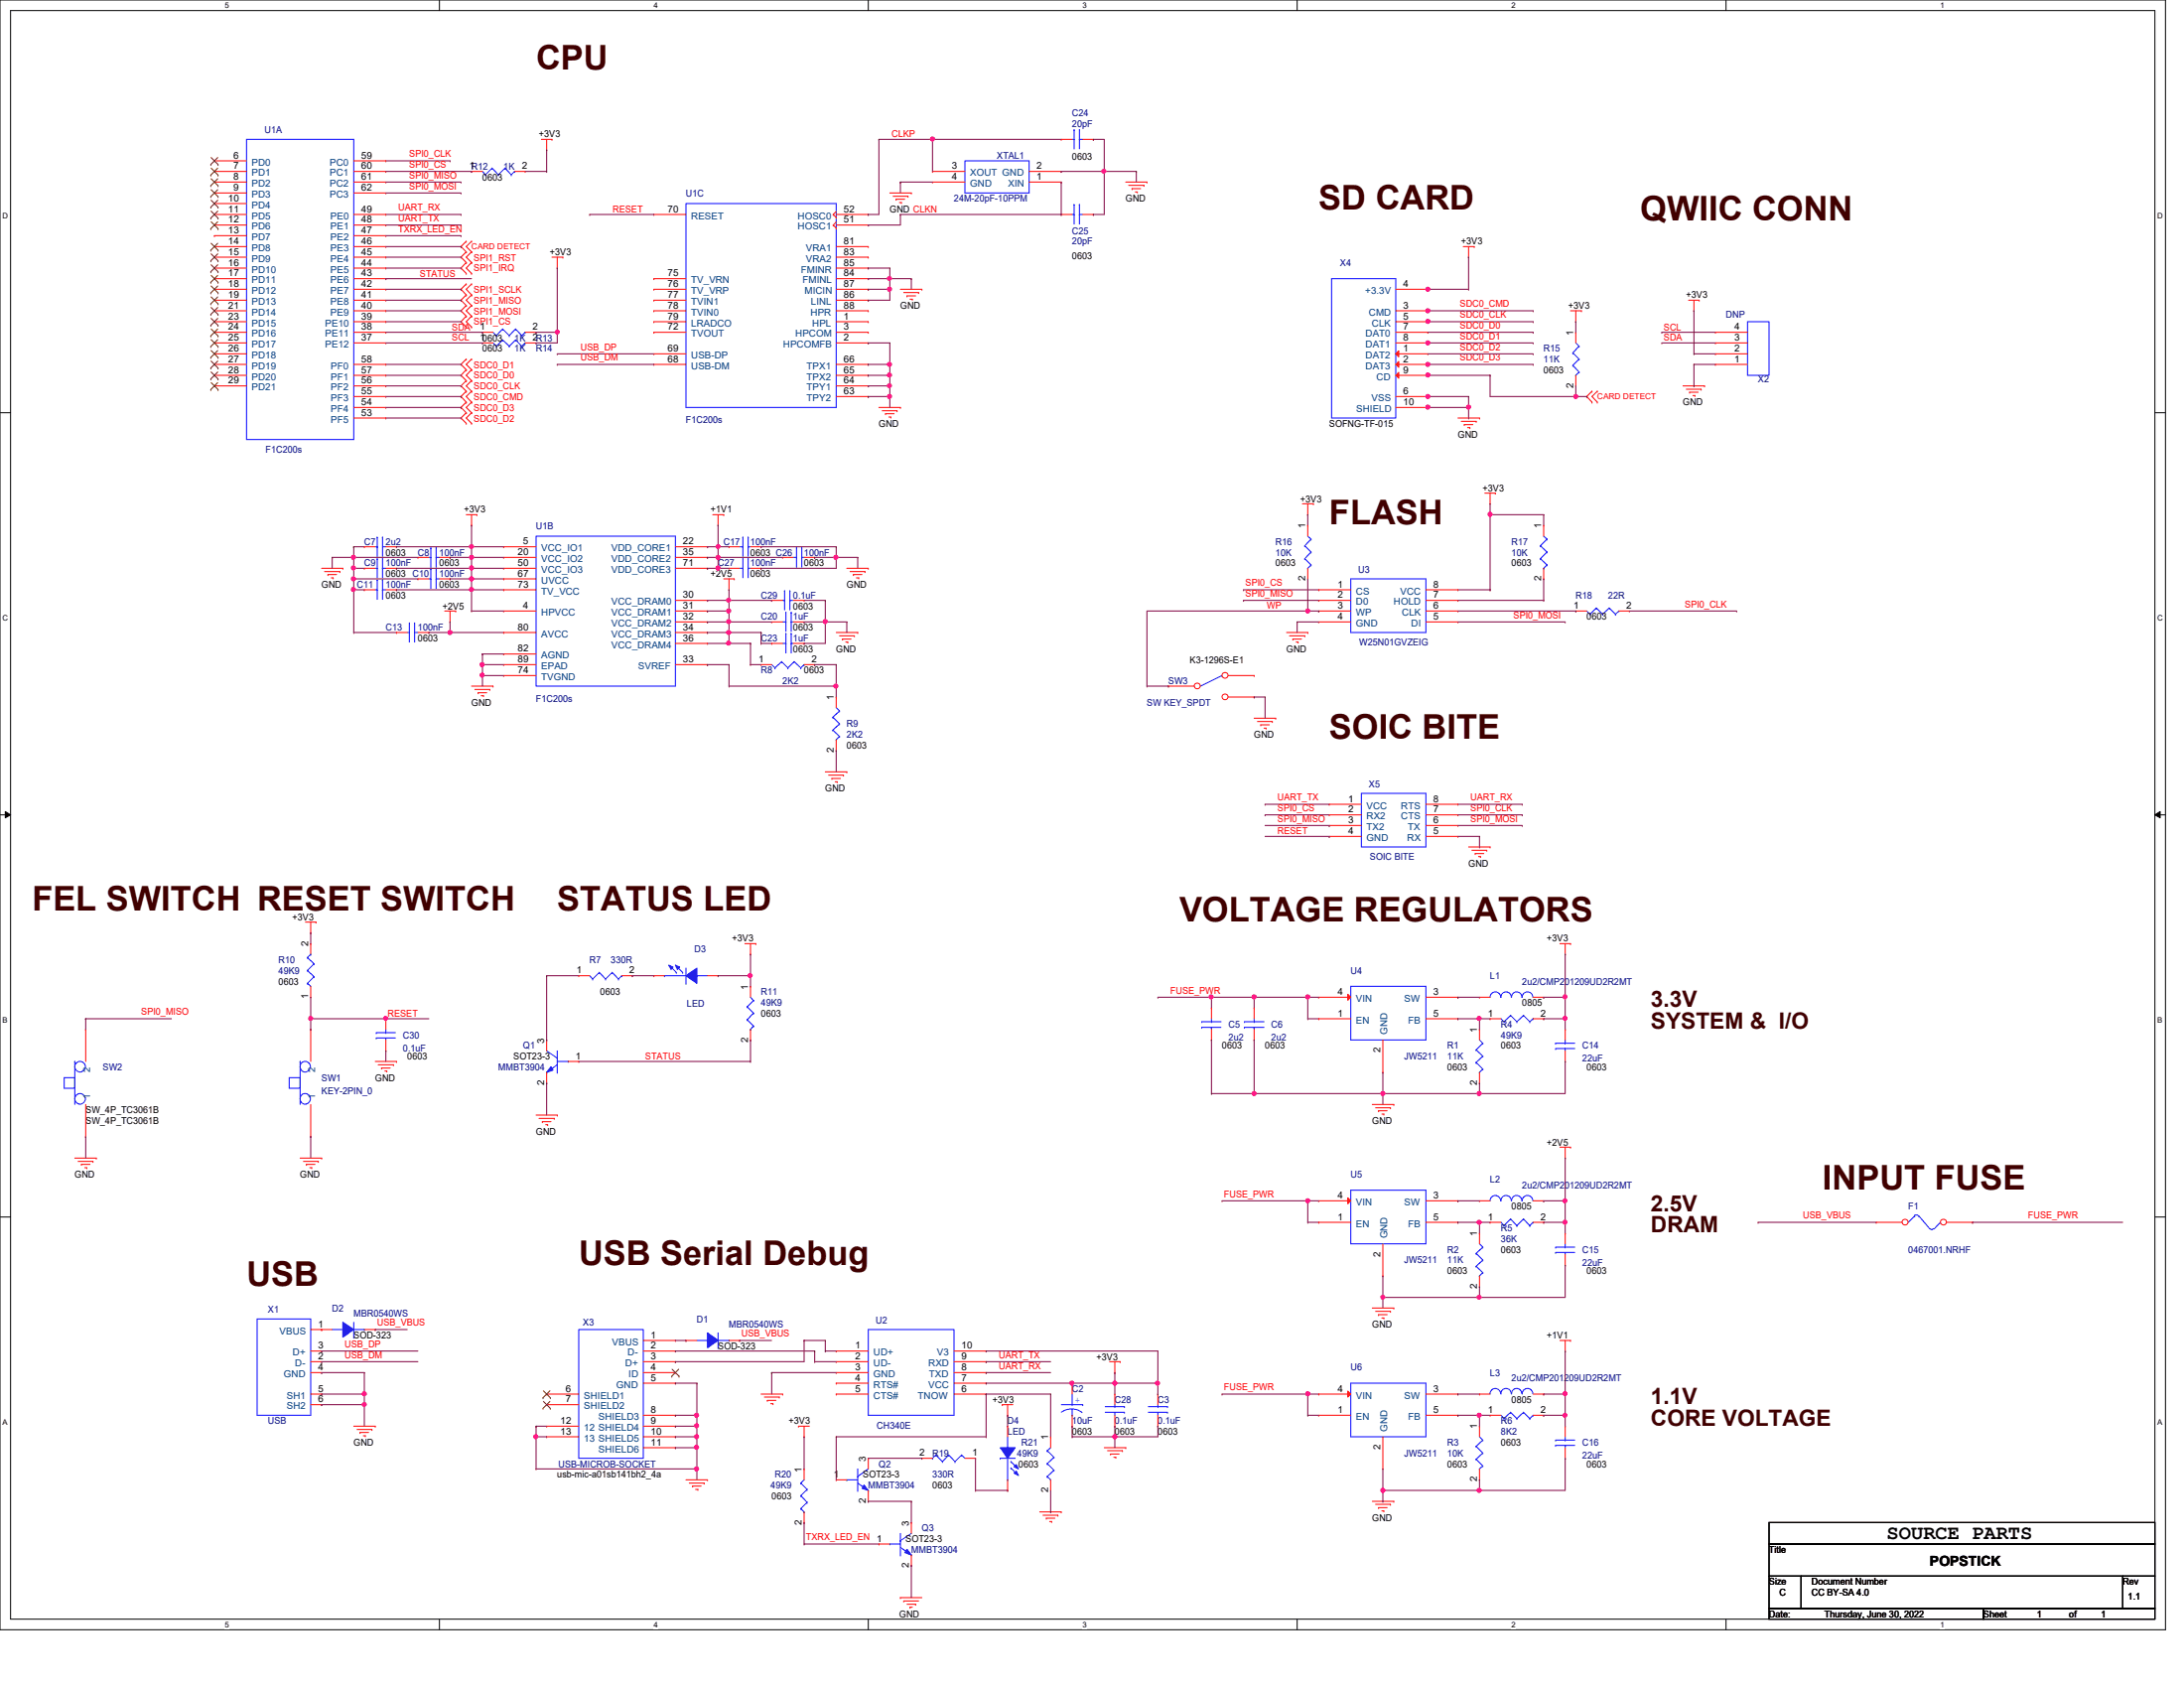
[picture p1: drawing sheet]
# OrCAD Capture schematic POPCORN POPSTICK REV1P1_RELEASE.DSN
size C; title: POPSTICK; rev: 1.1; note: CC BY-SA 4.0

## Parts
C2  10uF  [0603]
C3  0.1uF  [0603]
C5  2u2  [0603]
C6  2u2  [0603]
C7  2u2  [0603]
C8  100nF  [0603]
C9  100nF  [0603]
C10  100nF  [0603]
C11  100nF  [0603]
C13  100nF  [0603]
C14  22uF  [0603]
C15  22uF  [0603]
C16  22uF  [0603]
C17  100nF  [0603]
C20  1uF  [0603]
C23  1uF  [0603]
C24  20pF  [0603]
C25  20pF  [0603]
C26  100nF  [0603]
C27  100nF  [0603]
C28  0.1uF  [0603]
C29  0.1uF  [0603]
C30  0.1uF  [0603]
D1  MBR0540WS  [SOD-323]
D2  MBR0540WS  [SOD-323]
D3  LED  [0603]
D4  LED  [0603]
F1  0467001.NRHF  [0603]
L1  2u2/CMP201209UD2R2MT  [0805]
L2  2u2/CMP201209UD2R2MT  [0805]
L3  2u2/CMP201209UD2R2MT  [0805]
Q1  MMBT3904  [SOT23-3]
Q2  MMBT3904  [SOT23-3]
Q3  MMBT3904  [SOT23-3]
R1  11K  [0603]
R2  11K  [0603]
R3  10K  [0603]
R4  49K9  [0603]
R5  36K  [0603]
R6  8K2  [0603]
R7  330R  [0603]
R8  2K2  [0603]
R9  2K2  [0603]
R10  49K9  [0603]
R11  49K9  [0603]
R12  1K  [0603]
R13  1K  [0603]
R14  1K  [0603]
R15  11K  [0603]
R16  10K  [0603]
R17  10K  [0603]
R18  22R  [0603]
R19  330R  [0603]
R20  49K9  [0603]
R21  49K9  [0603]
SW1  KEY-2PIN_0  [SW_4P_TC3061B]
SW2  KEY-2PIN_0  [SW_4P_TC3061B]
SW3  SW KEY_SPDT  [K3-1296S-E1]
U1  F1C200s  [QFN88]  (sections A,B,C)
U2  CH340E  [msop10]
U3  W25N01GVZEIG  [WSON]
U4  JW5211  [SOT23-5]
U5  JW5211  [SOT23-5]
U6  JW5211  [SOT23-5]
X1  USB  [USB]
X2  DNP  [QWIIC_CONN]
X3  USB-MICROB-SOCKET  [usb-mic-a01sb141bh2_4a]
X4  SOFNG-TF-015  [SOFNG-TF-015]
X5  SOIC BITE  [soic_bite]
XTAL1  24M-20pF-10PPM  [CRYSTAL-4P-3225-H1A]

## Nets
+1V1: C16.2 C17.2 C26.2 C27.2 L3.2 R6.2 U1.22(VDD_CORE1) U1.35(VDD_CORE2) U1.71(VDD_CORE3)
+2V5: C13.2 C15.2 C20.2 C23.2 C29.1 L2.2 R5.2 R8.1 U1.30(VCC_DRAM0) U1.31(VCC_DRAM1) U1.32(VCC_DRAM2) U1.34(VCC_DRAM3) U1.36(VCC_DRAM4) U1.80(AVCC)
+3V3: C2.1 C3.1 C7.2 C8.2 C9.2 C10.2 C11.2 C14.2 C28.1 D3.2(ANODE) D4.2(ANODE) L1.2 R4.2 R10.2 R11.1 R12.2 R13.2 R14.2 R15.1 R16.1 R17.1 R20.1 U1.4(HPVCC) U1.5(VCC_IO1) U1.20(VCC_IO2) U1.50(VCC_IO3) U1.67(UVCC) U1.73(TV_VCC) U2.7(VCC) U2.10(V3) U3.8(VCC) X2.2 X4.4(+3.3V)
GND: C2.2 C3.2 C5.1 C6.1 C7.1 C8.1 C9.1 C10.1 C11.1 C13.1 C14.1 C15.1 C16.1 C17.1 C20.1 C23.1 C24.2 C25.2 C26.1 C27.1 C28.2 C29.2 C30.1 Q1.2(E) Q3.2(E) R1.2 R2.2 R3.2 R9.2 R21.2 SW1.1 SW2.1 SW3.3(GND) U1.2(HPCOMFB) U1.63(TPY2) U1.64(TPY1) U1.65(TPX2) U1.66(TPX1) U1.74(TVGND) U1.82(AGND) U1.84(FMINL) U1.85(FMINR) U1.86(LINL) U1.87(MICIN) U1.89(EPAD) U2.3(GND) U3.4(GND) U4.2(GND) U5.2(GND) U6.2(GND) X1.4(GND) X1.5(SH1) X1.6(SH2) X2.1 X3.5(GND) X3.8(SHIELD3) X3.9(SHIELD4) X3.10(SHIELD5) X3.11(SHIELD6) X3.12 X3.13 X4.6(VSS) X4.10(SHIELD) X5.5(RX) XTAL1.2(GND) XTAL1.4(GND)
CARD DETECT: R15.2 U1.46(PE3) X4.9(CD)
CLKN: C25.1 U1.51(HOSC1) XTAL1.1(XIN)
CLKP: C24.1 U1.52(HOSC0) XTAL1.3(XOUT)
FUSE_PWR: C5.2 C6.2 F1.2 U4.1(EN) U4.4(VIN) U5.1(EN) U5.4(VIN) U6.1(EN) U6.4(VIN)
RESET: C30.2 R10.1 SW1.2 U1.70(RESET) X5.4(GND)
SCL: R14.1 U1.37(PE12) X2.4
SDA: R13.1 U1.38(PE11) X2.3
SDC0_CLK: U1.56(PF2) X4.5(CLK)
SDC0_CMD: U1.55(PF3) X4.3(CMD)
SDC0_D0: U1.57(PF1) X4.7(DAT0)
SDC0_D1: U1.58(PF0) X4.8(DAT1)
SDC0_D2: U1.53(PF5) X4.1(DAT2)
SDC0_D3: U1.54(PF4) X4.2(DAT3)
SPI0_CLK: R18.2 U1.59(PC0) X5.7(CTS)
SPI0_CS: R12.1 U1.60(PC1) U3.1(CS) X5.2(RX2)
SPI0_MISO: SW2.2 U1.61(PC2) U3.2(D0) X5.3(TX2)
SPI0_MOSI: U1.62(PC3) U3.5(DI) X5.6(TX)
SPI1_CS: U1.39(PE10)
SPI1_IRQ: U1.44(PE5)
SPI1_MISO: U1.41(PE8)
SPI1_MOSI: U1.40(PE9)
SPI1_RST: U1.45(PE4)
SPI1_SCLK: U1.42(PE7)
STATUS: Q1.1(B) R11.2 U1.43(PE6)
TXRX_LED_EN: Q3.1(B) R20.2 U1.47(PE2)
UART_RX: U1.49(PE0) U2.8(TXD) X5.8(RTS)
UART_TX: U1.48(PE1) U2.9(RXD) X5.1(VCC)
USB_DM: U1.68(USB-DM) X1.2(D-)
USB_DP: U1.69(USB-DP) X1.3(D+)
USB_VBUS: D1.1(K) D2.1(K) F1.1
WP: R16.2 SW3.2(COMMON) U3.3(WP)
N14546: R8.2 R9.1 U1.33(SVREF)
N15971: R17.2 U3.7(HOLD)
N16093: R18.1 U3.6(CLK)
N16697: D3.1(CATHODE) R7.2
N16701: Q1.3(C) R7.1
N18655: L1.1 U4.3(SW)
N18659: R1.1 R4.1 U4.5(FB)
N19569: L2.1 U5.3(SW)
N19589: R2.1 R5.1 U5.5(FB)
N21834: L3.1 U6.3(SW)
N21854: R3.1 R6.1 U6.5(FB)
N52977: U2.2(UD-) X3.2(D-)
N52989: U2.1(UD+) X3.3(D+)
N66141: D1.2(A) X3.1(VBUS)
N166245: Q2.2(E) Q3.3(C)
N166252: Q2.3(C) R19.2
N166273: Q2.1(B) R21.1 U2.6(TNOW)
N166419: D4.1(CATHODE) R19.1
N170861: D2.2(A) X1.1(VBUS)

Not connected (* = marked no-connect by the designer): SW3 1(POWER); U1 1(HPL) 3(HPCOM) 6(PD0)* 7(PD1)* 8(PD2)* 9(PD3)* 10(PD4)* 11(PD5)* 12(PD6)* 13(PD7) 14(PD8)* 15(PD9)* 16(PD10)* 17(PD11)* 18(PD12)* 19(PD13)* 21(PD14)* 23(PD15)* 24(PD16)* 25(PD17)* 26(PD18)* 27(PD19)* 28(PD20)* 29(PD21)* 72(TVOUT) 75(TV_VRN) 76(TV_VRP) 77(TVIN1) 78(TVIN0) 79(LRADCO) 81(VRA1) 83(VRA2) 88(HPR); U2 4(RTS#) 5(CTS#); X3 4(ID)* 6(SHIELD1)* 7(SHIELD2)*

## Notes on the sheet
- CPU
- SD CARD
- QWIIC CONN
- FLASH
- SOIC BITE
- FEL SWITCH
- RESET SWITCH
- STATUS LED
- VOLTAGE REGULATORS
- 3.3V
- SYSTEM &  I/O
- INPUT FUSE
- 2.5V
- DRAM
- USB Serial Debug
- USB
- 1.1V
- CORE VOLTAGE
- SOURCE PARTS
